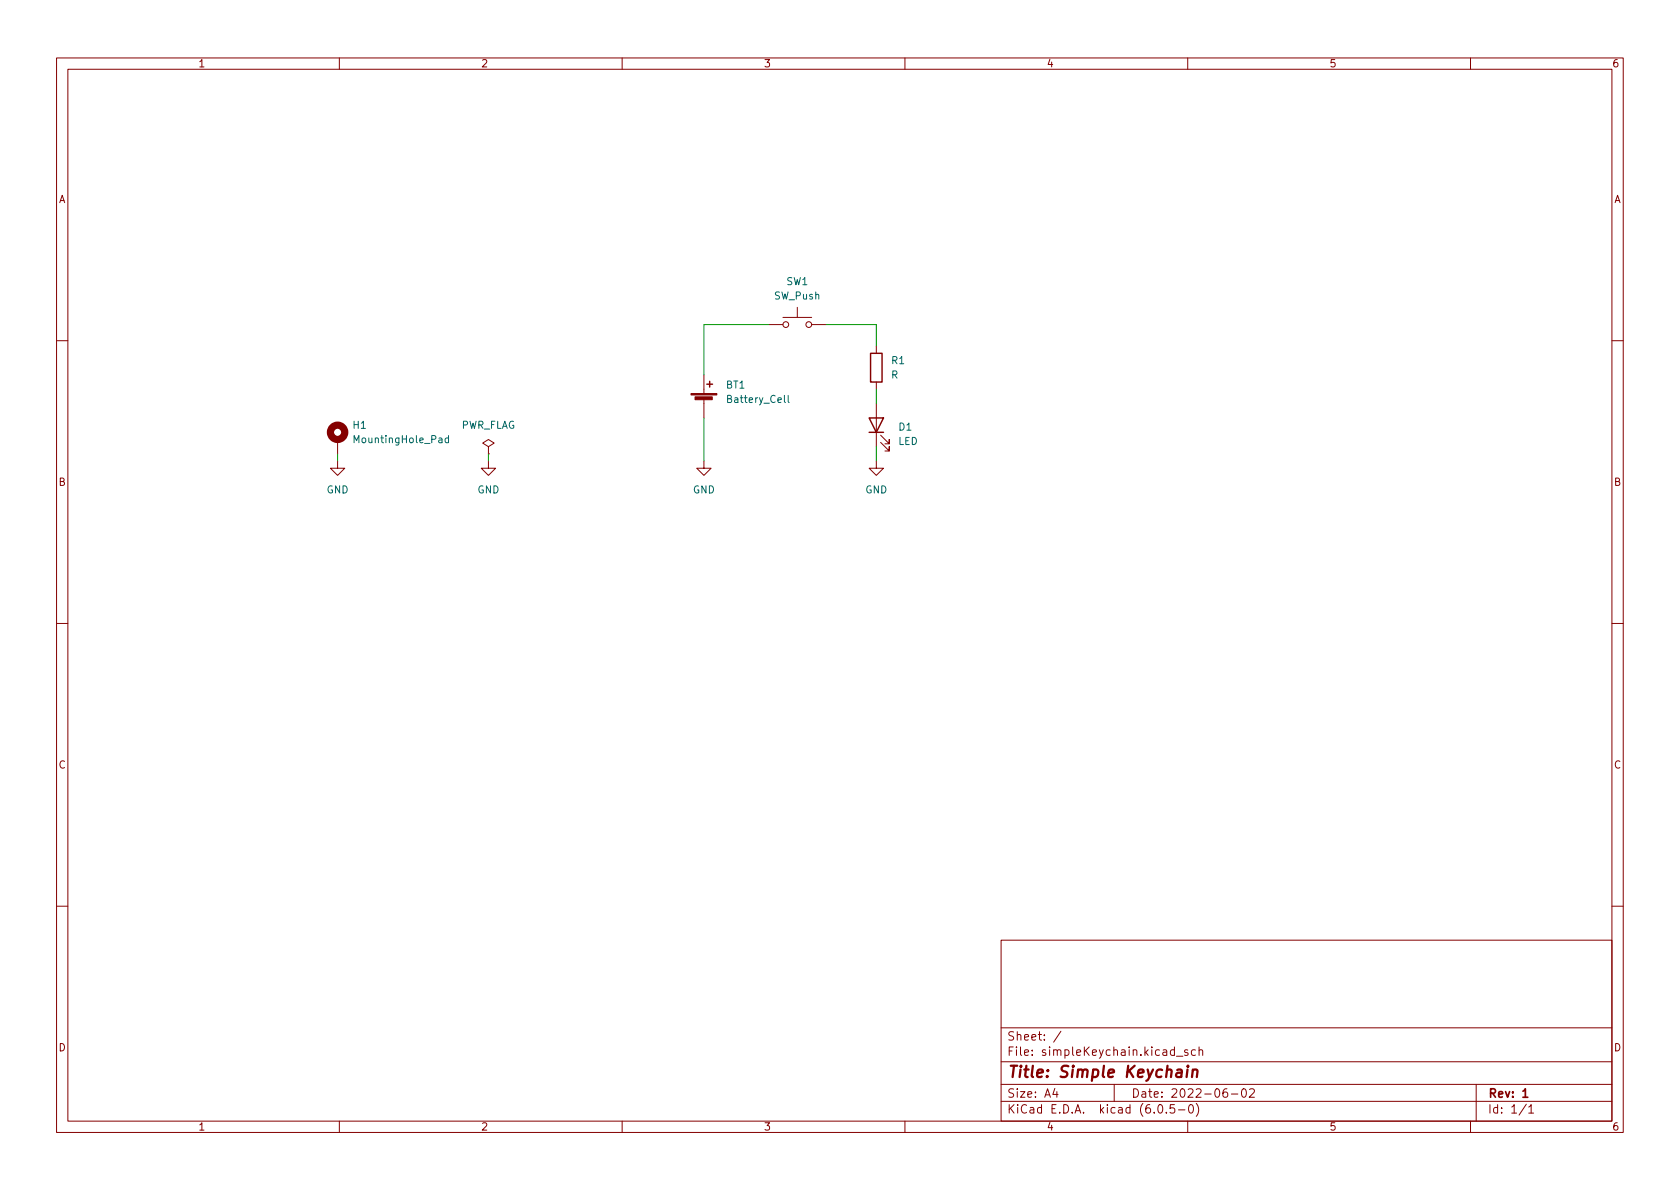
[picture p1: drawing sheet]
<svg xmlns="http://www.w3.org/2000/svg" width="297mm" height="210mm" viewBox="0 0 297 210" stroke-linecap="round" stroke-linejoin="round" font-family="sans-serif">
<g fill="none" stroke="#840000" stroke-width=".18">
<path d="M10 10.2h277v190.1h-277zM12 12.2h273v186.1h-273zM60 10.2v2M110 10.2v2M160 10.2v2M210 10.2v2M260 10.2v2M135.9 57.4h2.5M138.4 56.1h5.1M141 54.4v1.7M143.5 57.4h2.5M10 60.2h2"/>
<path d="M59.7 77.7v2.6M86.4 79l1-.6-1-.7-1.1 .7 1.1 .6v1.3M124.5 66.3v3.3M124.5 70.6v3.3M154.9 61.2v1.3M154.9 67.6v1.2M154.9 71.4v7.6M155.7 78.2l1.5 1.6v-.8v.8h-.7M155.7 77l1.5 1.5v-.8v.8h-.7M285 60.2h2M59.7 81.5v1.3h1.3l-1.3 1.3-1.3-1.3h1.3M86.4 81.5v1.3h1.2l-1.2 1.3-1.3-1.3h1.3"/>
<path d="M86.4 80.3h.1M124.5 81.5v1.3h1.2l-1.2 1.3-1.3-1.3h1.3M154.9 81.5v1.3h1.3l-1.3 1.3-1.2-1.3h1.2M10 110.2h2M285 110.2h2M10 160.2h2M177 166.3h108v32h-108zM285 160.2h2M60 198.3v2M110 198.3v2M160 198.3v2M177 194.8h108"/>
<path d="M177 191.8h108M177 187.8h108M177 181.8h108M186.5 192.5l-.4 1h1M186.9 193v1M187.6 182.4l-1.3 1.9M197 191.8v3M204.9 195.4l.2-.1a.81 .81 0 0 1 .6 .7 .81 .81 0 0 1-.3 .8h-.2a.81 .81 0 0 1-.6-.6 .81 .81 0 0 1 .3-.8zM206.2 196.7v.1M207.6 195.3h-.7v.7l.2-.1 .5 .1 .1 .2-.1 .5-.2 .1-.5-.1M207.6 185.7l-.4-.1-.3 .3v.4l.2 .3h.5M207.6 185.1v1.5"/>
<path d="M208 186.8h1.1M208.4 196.3h1.1M210 198.3v2M210 185.7l-.4-.1-.2 .2 .1 .3 .5 .1v.4h-.6M210.4 195.4l.1-.1a.81 .81 0 0 1 .6 .7 .81 .81 0 0 1-.3 .8h-.2a.81 .81 0 0 1-.5-.6 .81 .81 0 0 1 .3-.8zM211.4 185.7l-.5-.1-.3 .3v.4l.2 .3h.6M211.5 195.1a1.72 1.72 0 0 1 0 2.3M212 185.8l.2-.2 .4 .1v.9M212 185.1v1.5M216.9 192.5a.59 .59 0 0 0-.7 .7v.5l.2 .3h.4l.2-.1 .1-.5-.2-.2-.4-.1-.3 .3M217.7 193.5h1.2M219.7 192.6l.2-.1a.81 .81 0 0 1 .5 .7 .81 .81 0 0 1-.3 .8h-.1a.81 .81 0 0 1-.6-.6 .81 .81 0 0 1 .3-.8z"/>
<path d="M220.9 192.7l.6-.2 .2 .2 .1 .3-.9 1h.9M260 198.3v2M261 191.8v6.5M269.9 195.3l-1.3 1.9M270.3 195.8l.4-.5v1.5M270.3 196.8h.9"/>
<circle cx="138.9" cy="57.4" r=".51"/>
<circle cx="143" cy="57.4" r=".51"/>
</g>
<path d="M269.3 193l.4-.5v1.5M269.3 194h.8" fill="none" stroke="#840000" stroke-width=".3"/>
<path d="M208.1 189.2l.2-.1 .6 .1-.1 1.3M209 189.6l-.7 .1a.4 .4 0 0 0-.4 .3 .4 .4 0 0 0 .3 .5l.7-.1M210 189.1l-.2 1.4M210 188.5l-.1 .1 .1 .1 .1-.1-.1-.1v.2M210.9 189.3a.49 .49 0 0 1 .8 .1l-.1 1.1M210.9 189.1l-.1 1.4" fill="none" stroke="#840000" stroke-width=".4"/>
<path d="M125 67.9h1M125.5 67.4v1M153.7 73.9h2.5l-1.3 2.5zM153.7 76.4h2.5M153.9 62.5h2.1v5.1h-2.1z" fill="none" stroke="#840000" stroke-width=".25"/>
<g fill="#840000" stroke="#840000" stroke-width=".18">
<path d="M122.2 69.6h4.5v.2h-4.5z"/>
<path d="M122.9 70.2h3v.5h-3z"/>
</g>
<path d="M79.3 77.5l-.4-.1-.2 .3 .1 .5h.5M79.3 77v1.3M139.4 69.9v1.1l.1 .2" fill="none" stroke="#006464" stroke-width=".18"/>
<circle cx="59.7" cy="76.4" r="1.27" fill="none" stroke="#840000" stroke-width="1.3"/>
<path d="M135.9 57.4h-11.4v8.9M146 57.4h8.9v3.8M124.5 73.9v7.6M154.9 68.8v2.6M154.9 79v2.5M59.7 80.3v1.2M86.4 80.3v1.2" fill="none" stroke="#009600" stroke-width=".18"/>
<text font-size="2.8" fill="#840000" x="178" y="190.6">Title: Simple Keychain</text>
<g font-size="2.1" fill="#840000">
<text x="178" y="184">Sheet: /</text>
<text x="178" y="186.7">File: simpleKeychain.kicad_sch</text>
<text x="178" y="196.9">KiCad E.D.A. kicad (6.0.5-0)</text>
<text x="178" y="194.1">Size: A4</text>
<text x="200" y="194.1">Date: 2022-06-02</text>
<text x="263" y="194.1">Rev: 1</text>
<text x="263" y="196.9">Id: 1/1</text>
</g>
<g font-size="1.8" fill="#840000">
<text x="35" y="11.9">1</text>
<text x="85" y="11.9">2</text>
<text x="135" y="11.9">3</text>
<text x="185" y="11.9">4</text>
<text x="235" y="11.9">5</text>
<text x="285" y="11.9">6</text>
<text x="10.3" y="35.9">A</text>
<text x="285.3" y="35.9">A</text>
<text x="10.3" y="85.9">B</text>
<text x="285.3" y="85.9">B</text>
<text x="10.3" y="135.9">C</text>
<text x="285.3" y="135.9">C</text>
<text x="10.3" y="185.9">D</text>
<text x="285.3" y="185.9">D</text>
<text x="35" y="199.9">1</text>
<text x="85" y="199.9">2</text>
<text x="135" y="199.9">3</text>
<text x="185" y="199.9">4</text>
<text x="235" y="199.9">5</text>
<text x="285" y="199.9">6</text>
</g>
<g font-size="1.8" fill="#006464">
<text x="136.9" y="53">SW_Push</text>
<text x="139.1" y="50.4">SW1</text>
<text x="157.7" y="64.4">R1</text>
<text x="128.4" y="68.7">BT1</text>
<text x="128.9" y="71.2">Battery_Cell</text>
<text x="157.6" y="66.9">R</text>
<text x="62.4" y="75.8">H1</text>
<text x="81.4" y="75.8">PWR_FLAG</text>
<text x="158.9" y="76.1">D1</text>
<text x="62.9" y="78.4">MountingHole_Pad</text>
<text x="158.8" y="78.7">LED</text>
<text x="57.7" y="87.2">GND</text>
<text x="84.4" y="87.2">GND</text>
<text x="122.5" y="87.2">GND</text>
<text x="153" y="87.2">GND</text>
</g>
</svg>
